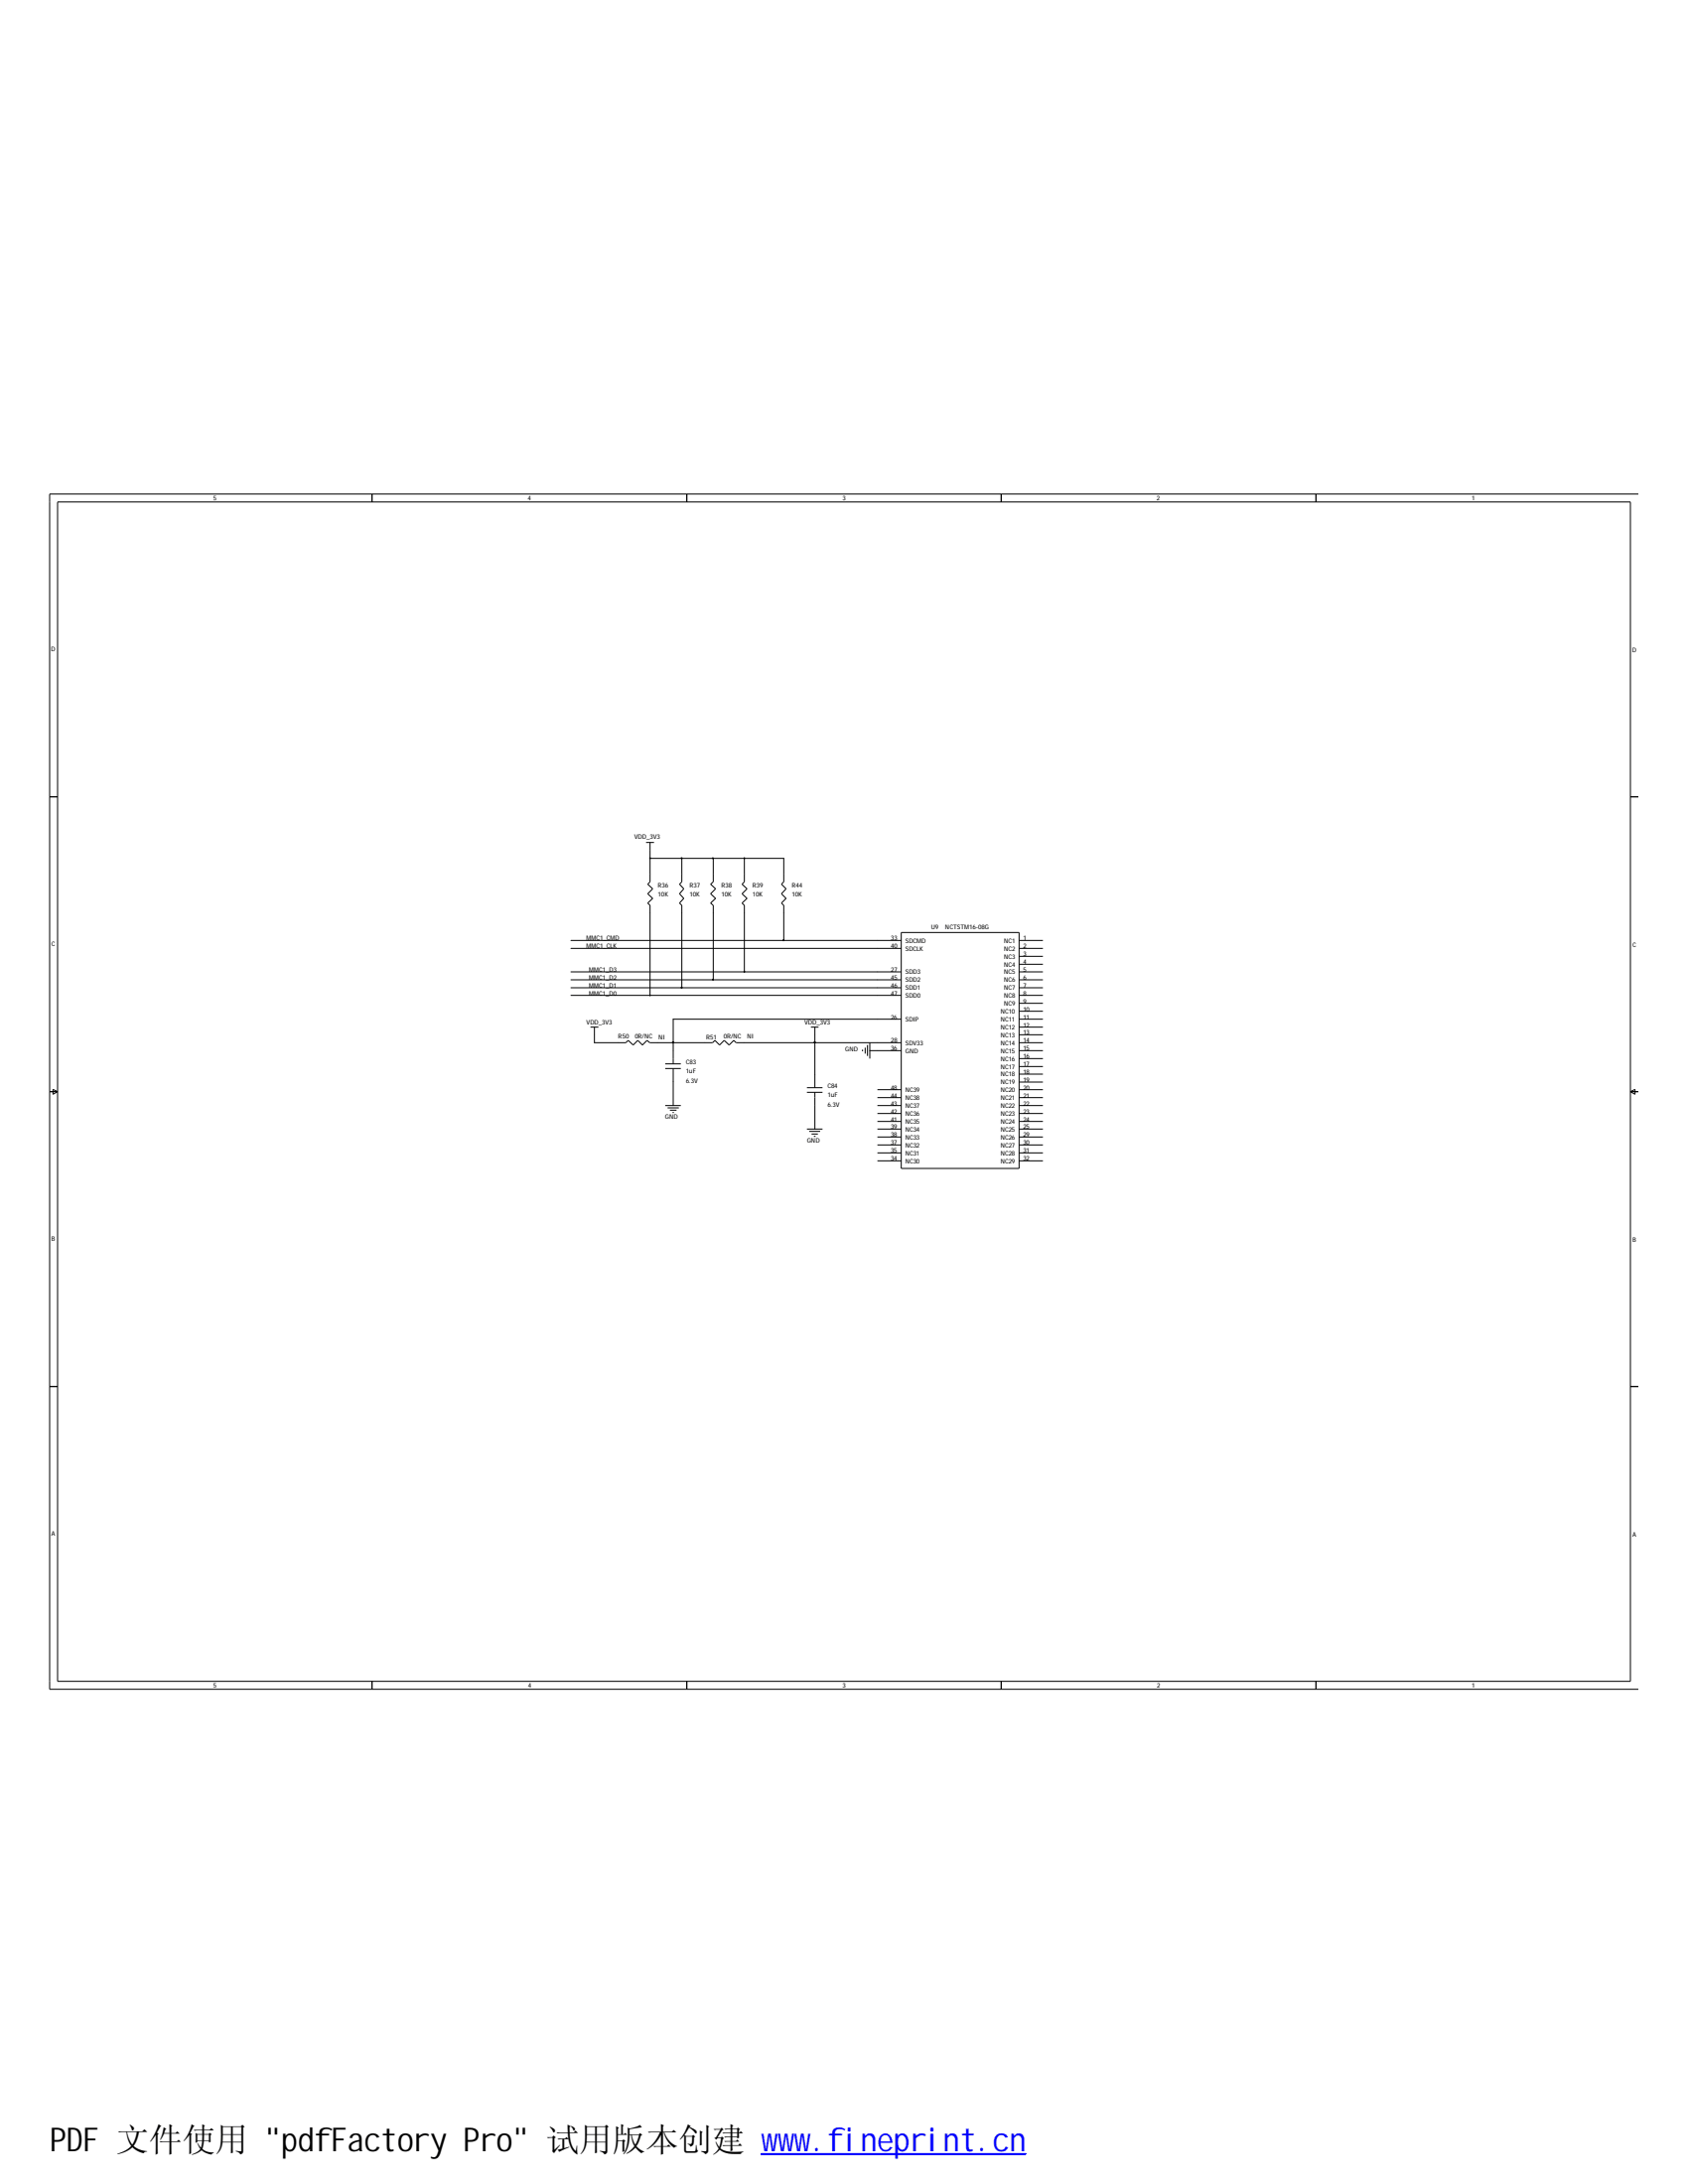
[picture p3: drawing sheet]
<svg xmlns="http://www.w3.org/2000/svg" width="216mm" height="279mm" viewBox="0 0 216 279" stroke-linecap="round" stroke-linejoin="round" font-family="sans-serif">
<g fill="none" stroke="#000" stroke-width=".13">
<path d="M7.4 64.2h201.1v150.9h-201.1zM47.6 63.2v1M87.8 63.2v1M128.1 63.2v1M168.3 63.2v1M209.5 63.2h-203.2v152.9h203.2M6.3 101.9h1.1M82.6 107.8h1.1M83.1 107.8v5l-.3 .3 .7 .6-.7 .6 .7 .6-.7 .6 .3 .3v11.5M83.1 109.8h17.1v3l-.3 .3 .6 .6-.6 .6 .6 .6-.6 .6 .3 .3v4.5M87.2 109.8v3l-.3 .3 .6 .6-.6 .6 .6 .6-.6 .6 .3 .3v10.6M91.2 109.8v3l-.3 .3 .6 .6-.6 .6 .6 .6-.6 .6 .3 .3v9.5"/>
<path d="M95.2 109.8v3l-.3 .3 .6 .6-.6 .6 .6 .6-.6 .6 .3 .3v8.5M115.3 119.3h15v30.2h-15zM208.5 101.9h1M6.3 139.7h1.1M6.8 139.4l.6 .3-.6 .3zM73 127.3h42.3M73 126.4h42.3M73 125.3h42.3M73 124.3h42.3M73 120.3h42.3M73 121.3h42.3M75.5 131.4h1"/>
<path d="M76 131.4v2h4.1l.2-.3 .7 .6 .6-.6 .6 .6 .6-.6 .3 .3h8l.3-.3 .6 .6 .6-.6 .7 .6 .6-.6 .2 .3h21.2M85.1 136.7h2M85.1 136.1h2M86.1 136.7v4.7M103.2 139.7h2M103.2 139.1h2M103.7 131.4h1M104.2 131.4v7.7M104.2 139.7v4.7M110.3 134.3v.2M110.7 134v.8M111 133.7v1.4"/>
<path d="M111.3 134.4h4M111.3 133.4v2M112.2 139.4h3.1M115.3 130.4h-29.2v5.7M130.3 133.4h3.1M130.3 127.3h3.1M130.3 126.4h3.1M130.3 125.3h3.1M130.3 124.3h3.1M130.3 120.3h3.1M130.3 121.3h3.1M130.3 130.4h3.1"/>
<path d="M130.3 122.3h3.1M130.3 123.4h3.1M130.3 134.4h3.1M130.3 128.4h3.1M130.3 129.4h3.1M130.3 131.4h3.1M130.3 132.4h3.1M130.3 135.4h3.1M130.3 136.4h3.1M130.3 137.4h3.1M130.3 138.4h3.1M130.3 139.4h3.1"/>
<path d="M208.5 139.7h1M208.5 139.7l.6-.3v.6zM85.1 141.4h2M85.4 141.7h1.4M85.7 142h.8M86 142.3h.2M103.2 144.4h2M103.5 144.7h1.4M103.8 145.1h.8M104.1 145.4h.2M112.2 140.4h3.1M112.2 141.4h3.1"/>
<path d="M112.2 142.5h3.1M112.2 143.5h3.1M112.2 144.4h3.1M112.2 145.5h3.1M112.2 146.5h3.1M112.2 147.5h3.1M112.2 148.5h3.1M130.3 140.4h3.1M130.3 141.4h3.1M130.3 142.5h3.1M130.3 143.5h3.1M130.3 144.4h3.1"/>
<path d="M130.3 145.5h3.1M130.3 146.5h3.1M130.3 147.5h3.1M130.3 148.5h3.1M6.3 177.4h1.1M208.5 177.4h1M47.6 215.1v1M87.8 215.1v1M128.1 215.1v1M168.3 215.1v1"/>
</g>
<g fill="#000" stroke="#000" stroke-width=".13">
<path d="M83.1 109.7l.1 .1-.1 .1z" fill-rule="evenodd"/>
<path d="M87.1 109.7h.1v.1h-.1z" fill-rule="evenodd"/>
<path d="M91.1 109.7l.1 .1v.1z" fill-rule="evenodd"/>
<path d="M95.2 109.7v.1v.1z" fill-rule="evenodd"/>
<path d="M83.1 127.3h.1z" fill-rule="evenodd"/>
<path d="M86 133.3h.1v.1h-.1z" fill-rule="evenodd"/>
<path d="M86 133.3h.1v.1h-.1z" fill-rule="evenodd"/>
<path d="M87.1 126.3h.1v.1h-.1z" fill-rule="evenodd"/>
<path d="M91.1 125.3h.1v.1z" fill-rule="evenodd"/>
<path d="M95.2 124.3v.1z" fill-rule="evenodd"/>
<path d="M100.2 120.2h.1v.1h-.1z" fill-rule="evenodd"/>
<path d="M104.1 133.3h.1v.1h-.1z" fill-rule="evenodd"/>
<path d="M104.1 133.3h.1v.1h-.1z" fill-rule="evenodd"/>
</g>
<path d="M97.4 275.5h33.8" fill="none" stroke="#00f" stroke-width=".18"/>
<path d="M97.4 275.7h33.8" fill="none" stroke="#00f" stroke-width=".21"/>
<text font-size="4.2" x="6.3" y="275.2">PDF 文件使用 &quot;pdfFactory Pro&quot; 试用版本创建 ww</text>
<text font-size="4.2" fill="#00f" x="99.5" y="275.2">w.fineprint.cn</text>
<g font-size=".8">
<text x="27.3" y="64">5</text>
<text x="67.5" y="64">4</text>
<text x="107.7" y="64">3</text>
<text x="148" y="64">2</text>
<text x="188.2" y="64">1</text>
<text x="6.6" y="83.3">D</text>
<text x="208.7" y="83.4">D</text>
<text x="81.2" y="107.3">VDD_3V3</text>
<text x="84.2" y="113.5">R36</text>
<text x="88.2" y="113.5">R37</text>
<text x="92.2" y="113.5">R38</text>
<text x="96.2" y="113.5">R39</text>
<text x="101.3" y="113.5">R44</text>
<text x="84.2" y="114.7">10K</text>
<text x="88.2" y="114.7">10K</text>
<text x="92.2" y="114.7">10K</text>
<text x="96.2" y="114.7">10K</text>
<text x="101.3" y="114.7">10K</text>
<text x="119.1" y="118.9">U9</text>
<text x="120.9" y="118.9">NCTSTM16-08G</text>
<text x="6.6" y="121">C</text>
<text x="75" y="120.3">MMC1_CMD</text>
<text x="75" y="121.3">MMC1_CLK</text>
<text x="75.4" y="124.3">MMC1_D3</text>
<text x="75.4" y="125.3">MMC1_D2</text>
<text x="113.9" y="125.3">45</text>
<text x="113.9" y="124.3">27</text>
<text x="113.9" y="120.3">33</text>
<text x="113.9" y="121.3">40</text>
<text x="115.8" y="125.6">SDD2</text>
<text x="115.8" y="124.6">SDD3</text>
<text x="115.8" y="120.6">SDCMD</text>
<text x="115.8" y="121.6">SDCLK</text>
<text x="128.4" y="120.6">NC1</text>
<text x="128.4" y="121.6">NC2</text>
<text x="128.4" y="122.6">NC3</text>
<text x="128.4" y="123.7">NC4</text>
<text x="128.4" y="124.6">NC5</text>
<text x="128.4" y="125.6">NC6</text>
<text x="130.9" y="120.3">1</text>
<text x="130.9" y="121.3">2</text>
<text x="130.9" y="122.3">3</text>
<text x="130.9" y="123.4">4</text>
<text x="130.9" y="124.3">5</text>
<text x="130.9" y="125.3">6</text>
<text x="208.8" y="121.2">C</text>
<text x="75" y="131.1">VDD_3V3</text>
<text x="75.4" y="126.4">MMC1_D1</text>
<text x="75.4" y="127.3">MMC1_D0</text>
<text x="102.9" y="131.1">VDD_3V3</text>
<text x="113.9" y="127.3">47</text>
<text x="113.9" y="126.4">46</text>
<text x="113.9" y="130.4">26</text>
<text x="115.8" y="127.6">SDD0</text>
<text x="115.8" y="126.7">SDD1</text>
<text x="115.8" y="130.7">SDIP</text>
<text x="128" y="129.7">NC10</text>
<text x="128" y="130.7">NC11</text>
<text x="128" y="131.7">NC12</text>
<text x="128.4" y="126.7">NC7</text>
<text x="128.4" y="127.6">NC8</text>
<text x="128.4" y="128.7">NC9</text>
<text x="130.9" y="126.4">7</text>
<text x="130.9" y="127.3">8</text>
<text x="130.9" y="128.4">9</text>
<text x="130.9" y="129.4">10</text>
<text x="130.9" y="130.4">11</text>
<text x="130.9" y="131.4">12</text>
<text x="79.1" y="132.9">R50</text>
<text x="81.2" y="132.9">0R/NC</text>
<text x="84.2" y="133">NI</text>
<text x="87.7" y="136.1">C83</text>
<text x="87.7" y="137.3">1uF</text>
<text x="90.3" y="133">R51</text>
<text x="92.5" y="132.9">0R/NC</text>
<text x="95.5" y="132.9">NI</text>
<text x="108.1" y="134.5">GND</text>
<text x="113.9" y="133.4">28</text>
<text x="113.9" y="134.4">36</text>
<text x="115.8" y="133.7">SDV33</text>
<text x="115.8" y="134.7">GND</text>
<text x="128" y="132.7">NC13</text>
<text x="128" y="133.7">NC14</text>
<text x="128" y="134.7">NC15</text>
<text x="128" y="135.7">NC16</text>
<text x="128" y="136.7">NC17</text>
<text x="128" y="137.7">NC18</text>
<text x="130.9" y="132.4">13</text>
<text x="130.9" y="133.4">14</text>
<text x="130.9" y="134.4">15</text>
<text x="130.9" y="135.4">16</text>
<text x="130.9" y="136.4">17</text>
<text x="130.9" y="137.4">18</text>
<text x="85.1" y="143.2">GND</text>
<text x="87.7" y="138.5">6.3V</text>
<text x="105.8" y="139.1">C84</text>
<text x="105.8" y="141.6">6.3V</text>
<text x="105.8" y="140.3">1uF</text>
<text x="113.9" y="143.5">41</text>
<text x="113.9" y="142.5">42</text>
<text x="113.9" y="141.4">43</text>
<text x="113.9" y="140.4">44</text>
<text x="113.9" y="139.4">48</text>
<text x="115.8" y="143.8">NC35</text>
<text x="115.8" y="142.7">NC36</text>
<text x="115.8" y="141.7">NC37</text>
<text x="115.8" y="140.7">NC38</text>
<text x="115.8" y="139.7">NC39</text>
<text x="128" y="138.7">NC19</text>
<text x="128" y="139.7">NC20</text>
<text x="128" y="140.7">NC21</text>
<text x="128" y="141.7">NC22</text>
<text x="128" y="142.7">NC23</text>
<text x="128" y="143.8">NC24</text>
<text x="130.9" y="138.4">19</text>
<text x="130.9" y="139.4">20</text>
<text x="130.9" y="140.4">21</text>
<text x="130.9" y="141.4">22</text>
<text x="130.9" y="142.5">23</text>
<text x="130.9" y="143.5">24</text>
<text x="103.2" y="146.2">GND</text>
<text x="113.9" y="148.5">34</text>
<text x="113.9" y="147.5">35</text>
<text x="113.9" y="146.5">37</text>
<text x="113.9" y="145.5">38</text>
<text x="113.9" y="144.4">39</text>
<text x="115.8" y="148.8">NC30</text>
<text x="115.8" y="147.8">NC31</text>
<text x="115.8" y="146.8">NC32</text>
<text x="115.8" y="145.8">NC33</text>
<text x="115.8" y="144.7">NC34</text>
<text x="128" y="144.7">NC25</text>
<text x="128" y="145.8">NC26</text>
<text x="128" y="146.8">NC27</text>
<text x="128" y="147.8">NC28</text>
<text x="128" y="148.8">NC29</text>
<text x="130.9" y="144.4">25</text>
<text x="130.9" y="145.5">29</text>
<text x="130.9" y="146.5">30</text>
<text x="130.9" y="147.5">31</text>
<text x="130.9" y="148.5">32</text>
<text x="6.6" y="158.8">B</text>
<text x="208.8" y="158.9">B</text>
<text x="6.6" y="196.5">A</text>
<text x="208.8" y="196.6">A</text>
<text x="27.3" y="215.9">5</text>
<text x="67.5" y="215.9">4</text>
<text x="107.7" y="215.9">3</text>
<text x="148" y="215.9">2</text>
<text x="188.2" y="215.9">1</text>
</g>
</svg>
